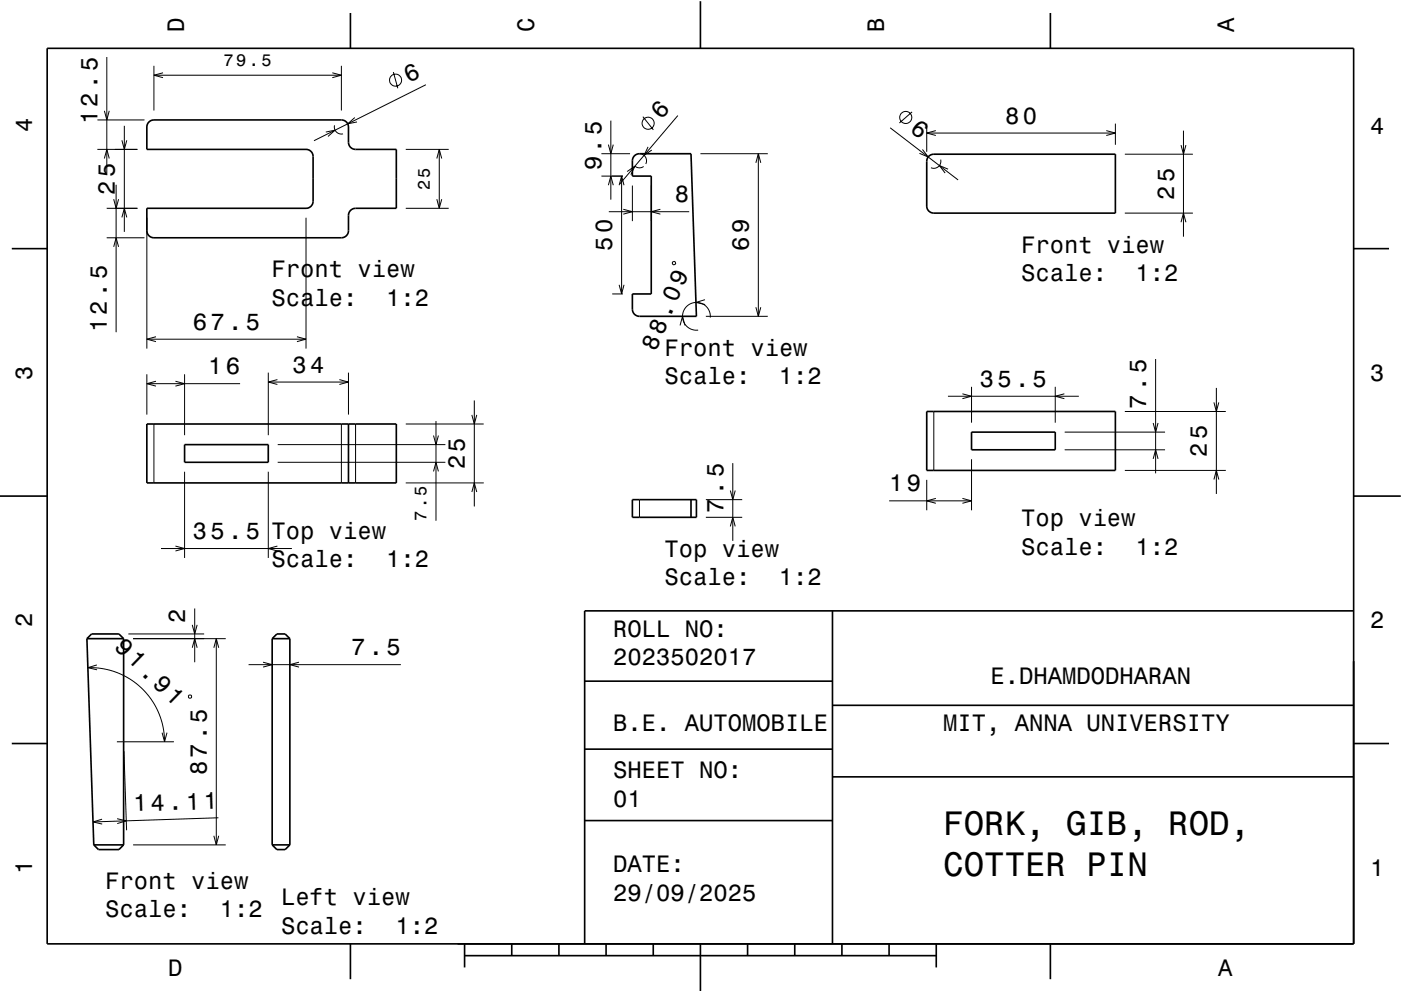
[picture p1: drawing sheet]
<svg xmlns="http://www.w3.org/2000/svg" width="297mm" height="210mm" viewBox="0 0 297 210" stroke-linecap="round" stroke-linejoin="round" font-family="sans-serif">
<g fill="none" stroke="#000" stroke-width=".35">
<path d="M10 10.3h277v190h-277zM74.3 2.8v7.5M148.5 .3v10M222.7 2.8v7.5M31.5 25.9l.6-.4 .5-.1h39.8a1.5 1.5 0 0 1 1.5 1.5v3.3a1.5 1.5 0 0 0 1.5 1.5h8.6v12.5h-8.6a1.5 1.5 0 0 0-1.5 1.5v3.2a1.5 1.5 0 0 1-1.5 1.5h-39.8a1.5 1.5 0 0 1-1.5-1.5v-4.7h33.8a1.5 1.5 0 0 0 1.5-1.5v-9.5a1.5 1.5 0 0 0-1.5-1.5h-33.8v-4.9zM134.5 33.1l.4-.3 .7-.2h10.9l1.2 34.5h-12.1a1.5 1.5 0 0 1-1.5-1.5v-3.2h4v-25h-4v-3.4zM196.9 33.2l.6-.4 .5-.1h38.5v12.5h-38.5a1.5 1.5 0 0 1-1.5-1.5v-9.6zM2.5 52.8h7.5M287 52.8h7.5M31.1 90h52.9v12.5h-52.9zM39.1 94.3h17.8v3.8h-17.8zM73.9 90v12.5"/>
<path d="M196.5 87.3h40v12.5h-40zM206 91.7h17.7v3.7h-17.7zM0 105.3h10M134.1 106h13.6v3.8h-13.6zM146.5 106v3.8M287 105.3h10M18.4 135.5l1.5 43.8M18.4 135.5l1-1h5.8l1 1M18.4 135.5h7.8M26.2 135.5v43.8M57.7 135.5l1-1h1.8l1 1M57.7 135.5h3.8"/>
<path d="M57.7 135.5v43.8M61.5 135.5v43.8M176.5 129.6v70.7M287 129.6h-163v70.7M2.5 157.8h7.5M124 144.5h52.5M124 158.9h52.5M176.5 149.6h110.5M287 157.8h7.5M19.9 179.3l1 1h4.3l1-1M19.9 179.3h6.3M57.7 179.3l1 1h1.8l1-1"/>
<path d="M57.7 179.3h3.8M124 174.1h52.5M176.5 164.8h110.5M74.3 200.3v7.5M98.5 202.8h100M98.5 200.3v5M108.5 200.3v2.5M118.5 200.3v2.5M128.5 200.3v2.5M138.5 200.3v2.5M148.5 200.3v10M158.5 200.3v2.5"/>
<path d="M168.5 200.3v2.5M178.5 200.3v2.5M188.5 200.3v2.5M198.5 200.3v5M222.7 200.3v7.5"/>
</g>
<g fill="none" stroke="#000" stroke-width=".21">
<path d="M22.6 12.1v24.6M32.6 14v9.4M32.6 16h39.8M34.6 15.4l-2 .6 2 .5M70.5 15.4l1.9 .6-1.9 .5M72.4 14v9.4M83.4 15.3l.9 3.4M90.3 18l-23.7 11.9M20.6 31.7h8.5M20.6 25.4h10M22.1 33.6l.5-1.9 .6 1.9M22.1 23.5l.5 1.9 .6-1.9"/>
<path d="M24.6 39.2v31.3M25.8 29.8l.6 1.9 .5-1.9M26.4 26.7v22.5M69.1 28l1.9-.4-1.5 1.3M70.9 26.6a1.5 1.5 0 0 0 1.8 1.8M75.2 24.9l-1.5 1.4 2-.4M86 31.7h9.1M92.6 33.6l.5-1.9 .6 1.9M93.1 31.7v12.5M127.5 37.4h4.6M127.5 32.6h6.1M129 39.3l.5-1.9 .5 1.9"/>
<path d="M129 30.7l.5 1.9 .5-1.9M129.5 25.6v16.8M131.3 39.3l.5-1.9 .5 1.9M131.8 37.4v25M133 36.4l1.6-1.1-.8 1.8M134.1 39.4v7.5M134.6 35.3a1.5 1.5 0 0 0 1.9 0M135.6 32.6a1.5 1.5 0 0 1 1.3 2.2M136.3 24.8l2.2 2.7M137.4 31.2l-.9 1.8 1.7-1.2M138.1 39.4v7.5M143.7 24.5l-12.3 14.6"/>
<path d="M148.5 32.6h14.3M160.3 34.5l.5-1.9 .5 1.9M160.8 32.6v34.5M188.7 27.1l14.4 11.1M193.4 23.7l-2.7 2.4M195.6 31.7l1.2 1.6-1.9-.8M196.5 26.2v6M196.5 28.2h40M198.4 27.7l-1.9 .5 1.9 .5M199.4 33.9a1.5 1.5 0 0 1-.5 1.5 1.5 1.5 0 0 1-1.5 .2M201 35.9l-1.8-.8 1.2 1.6M234.6 27.7l1.9 .5-1.9 .5"/>
<path d="M236.5 26.2v4.5M238.5 32.7h14.4M250.4 30.8l.5 1.9 .5-1.9M250.9 27.7v22.5M22.6 44.2h6.5M22.6 50.4h8M24.1 42.3l.5 1.9 .5-1.9M24.1 52.4l.5-2 .5 2M25.8 46.1l.6-1.9 .5 1.9M31.1 46.2v27.8M64.9 46.2v27.8M86 44.2h9.1"/>
<path d="M92.6 42.3l.5 1.9 .6-1.9M129.1 44.9h17M132.1 44.4l2 .5-2 .5M140 44.4l-1.9 .5 1.9 .5M142.6 55.6l.5-.1 .1 .6h-.6zM238.5 45.2h14.4M250.4 47.1l.5-1.9 .5 1.9M31.1 79.4v8.6M31.1 72h33.8M33.1 71.4l-2 .6 2 .5M39.1 79.4v12.9M56.9 79.1v13.2"/>
<path d="M63 71.4l1.9 .6-1.9 .5M73.9 79.1v8.9M129.8 62.4h2.3M131.3 60.4l.5 2 .5-2M144.2 69l.5-1.9 .5 1.9M149.5 63.6l-1.9 .6 1.9 .4M149.7 67.1h13.1M150.6 67.4a2.95 2.95 0 0 0-2.9-3.2 2.95 2.95 0 0 0-3 3.1 2.95 2.95 0 0 0 3.3 2.7M160.3 65.2l.5 1.9 .5-1.9M245 76.2v24.2M31.1 81.4h19.8M32.6 90v12.5"/>
<path d="M33.1 80.9l-2 .5 2 .5M37.2 80.9l1.9 .5-1.9 .5M56.9 81.1h17M58.8 80.5l-1.9 .6 1.9 .5M58.9 98.1h35.5M58.9 94.3h35.5M72 80.5l1.9 .6-1.9 .5M72.4 90v12.5M75.4 90v12.5M86 90h16.6M91.9 92.4l.5 1.9 .6-1.9M92.4 89.3v21.2"/>
<path d="M100 88l.6 2 .5-2M100.6 85v22.5M155.4 98.3v16.5M198 87.3v12.5M201 84.1h27.7M204.1 83.6l1.9 .5-1.9 .5M206 82.1v7.6M206 97.4v10.9M223.7 82.1v7.6M225.7 83.6l-2 .5 2 .5M225.7 95.4h21.3M225.7 91.7h21.3"/>
<path d="M238.5 99.8h21.4M238.5 87.3h21.4M244.5 97.4l.5-2 .5 2M244.5 89.7l.5 2 .5-2M257.4 85.4l.5 1.9 .5-1.9M257.9 82.3v22.5M34.1 116.4h27.8M37.2 115.9l1.9 .5-1.9 .5M39.1 100.1v18.3M56.9 100.1v18.3M58.8 115.9l-1.9 .5 1.9 .5M86 102.5h16.6"/>
<path d="M91.9 100l.5-1.9 .6 1.9M100 104.4l.6-1.9 .5 1.9M135.6 106v3.8M149.7 109.8h7.7M149.7 106h7.7M154.8 104.1l.6 1.9 .5-1.9M154.8 111.7l.6-1.9 .5 1.9M188.5 106.3h17.5M196.5 101.8v6.5M198.4 105.7l-1.9 .6 1.9 .5M204.1 105.7l1.9 .6-1.9 .5M257.4 101.7l.5-1.9 .5 1.9"/>
<path d="M27.2 134.5h16.1M28.2 135.5h19.7M40.8 137.4l.5-1.9 .5 1.9M40.8 132.6l.5 1.9 .5-1.9M41.3 129.1v11.4M45.3 137.4l.6-1.9 .5 1.9M45.9 135.5v43.8M18.6 141.7l3.3 .2 3.1 .9 2.6 1.3 2.6 2.1 1.9 2.2 1.6 2.9 .9 3.1 .3 3M20.5 141.1l-1.9 .6 2 .4M24.8 157.4h12.1M26.3 159.4l.5 16.8M34.4 155.4l.5 2 .5-2"/>
<path d="M40.1 147.5l.5 .1-.1 .5-.5-.1zM52.7 141h32.3M55.8 140.5l1.9 .5-1.9 .5M63.4 140.5l-1.9 .5 1.9 .5M21.6 173.8l-1.9 .6 2 .4M24.8 173.7l2 .5-1.9 .5M28.2 179.3h19.7M45.3 177.3l.6 2 .5-2M46.3 173.5l-26.6 .9"/>
<circle cx="83.9" cy="17" r="1.28"/>
<circle cx="137.4" cy="26.1" r="1.28"/>
<circle cx="192" cy="24.9" r="1.28"/>
</g>
<g font-size="7.2">
<text x="200" y="177.2">FORK, GIB, ROD,</text>
<text x="200" y="185.8">COTTER PIN</text>
</g>
<text font-size="5.1" x="24.1" y="137.5" transform="rotate(44 24.1 137.5)">91.91</text>
<g font-size="5">
<text x="39" y="6.8" transform="rotate(-90 39 6.8)">D</text>
<text x="113.2" y="6.8" transform="rotate(-90 113.2 6.8)">C</text>
<text x="187.4" y="6.8" transform="rotate(-90 187.4 6.8)">B</text>
<text x="261.6" y="6.8" transform="rotate(-90 261.6 6.8)">A</text>
<text x="86.7" y="17.5" transform="rotate(-27 86.7 17.5)">6</text>
<text x="6.8" y="28" transform="rotate(-90 6.8 28)">4</text>
<text x="20.6" y="26.3" transform="rotate(-90 20.6 26.3)">12.5</text>
<text x="140.2" y="25.5" transform="rotate(-49 140.2 25.5)">6</text>
<text x="192.8" y="27.7" transform="rotate(38 192.8 27.7)">6</text>
<text x="213.1" y="26.2">80</text>
<text x="290.5" y="28.3">4</text>
<text x="24.4" y="41.3" transform="rotate(-90 24.4 41.3)">25</text>
<text x="127.5" y="36.1" transform="rotate(-90 127.5 36.1)">9.5</text>
<text x="143.1" y="42.9">8</text>
<text x="248.9" y="42.4" transform="rotate(-90 248.9 42.4)">25</text>
<text x="129.8" y="53.2" transform="rotate(-90 129.8 53.2)">50</text>
<text x="158.8" y="53.2" transform="rotate(-90 158.8 53.2)">69</text>
<text x="216.5" y="53.6">Front view</text>
<text x="57.6" y="58.8">Front view</text>
<text x="216.5" y="59.6">Scale:</text>
<text x="240.8" y="59.6">1:2</text>
<text x="57.6" y="64.8">Scale:</text>
<text x="81.9" y="64.8">1:2</text>
<text x="22.6" y="70.5" transform="rotate(-90 22.6 70.5)">12.5</text>
<text x="40.9" y="70">67.5</text>
<text x="139.1" y="74.6" transform="rotate(-67 139.1 74.6)">88.09</text>
<text x="140.9" y="75.5">Front view</text>
<text x="6.8" y="80.5" transform="rotate(-90 6.8 80.5)">3</text>
<text x="44.1" y="79.4">16</text>
<text x="62" y="79.1">34</text>
<text x="140.9" y="81.5">Scale:</text>
<text x="165.2" y="81.5">1:2</text>
<text x="207.7" y="82.1">35.5</text>
<text x="290.5" y="80.8">3</text>
<text x="243" y="86.7" transform="rotate(-90 243 86.7)">7.5</text>
<text x="98.6" y="99.6" transform="rotate(-90 98.6 99.6)">25</text>
<text x="255.9" y="96.9" transform="rotate(-90 255.9 96.9)">25</text>
<text x="188.5" y="104.3">19</text>
<text x="153.4" y="108.8" transform="rotate(-90 153.4 108.8)">7.5</text>
<text x="216.5" y="111.7">Top view</text>
<text x="40.9" y="114.4">35.5</text>
<text x="57.6" y="114.3">Top view</text>
<text x="140.9" y="118.1">Top view</text>
<text x="216.5" y="117.7">Scale:</text>
<text x="240.8" y="117.7">1:2</text>
<text x="57.6" y="120.4">Scale:</text>
<text x="81.9" y="120.4">1:2</text>
<text x="140.9" y="124.2">Scale:</text>
<text x="165.2" y="124.2">1:2</text>
<text x="6.8" y="133" transform="rotate(-90 6.8 133)">2</text>
<text x="39.3" y="132.1" transform="rotate(-90 39.3 132.1)">2</text>
<text x="130" y="135.1">ROLL NO:</text>
<text x="290.5" y="133.3">2</text>
<text x="74.5" y="139">7.5</text>
<text x="130" y="141.2">2023502017</text>
<text x="210" y="145.1">E.DHAMDODHARAN</text>
<text x="130" y="155.1">B.E. AUTOMOBILE</text>
<text x="200" y="155.1">MIT, ANNA UNIVERSITY</text>
<text x="43.9" y="164.5" transform="rotate(-90 43.9 164.5)">87.5</text>
<text x="130" y="165.1">SHEET NO:</text>
<text x="28.3" y="172.1" transform="rotate(-2 28.3 172.1)">14.11</text>
<text x="130" y="171.2">01</text>
<text x="6.8" y="185.5" transform="rotate(-90 6.8 185.5)">1</text>
<text x="130" y="185.1">DATE:</text>
<text x="290.5" y="185.8">1</text>
<text x="22.3" y="188.6">Front view</text>
<text x="130" y="191.2">29/09/2025</text>
<text x="22.3" y="194.7">Scale:</text>
<text x="46.6" y="194.7">1:2</text>
<text x="59.6" y="192.1">Left view</text>
<text x="59.6" y="198.2">Scale:</text>
<text x="83.9" y="198.2">1:2</text>
<text x="35.7" y="207.1">D</text>
<text x="258.3" y="207.1">A</text>
</g>
<g font-size="3.6">
<text x="47.4" y="14">79.5</text>
<text x="91.1" y="40.4" transform="rotate(-90 91.1 40.4)">25</text>
<text x="90.4" y="110.5" transform="rotate(-90 90.4 110.5)">7.5</text>
</g>
</svg>
